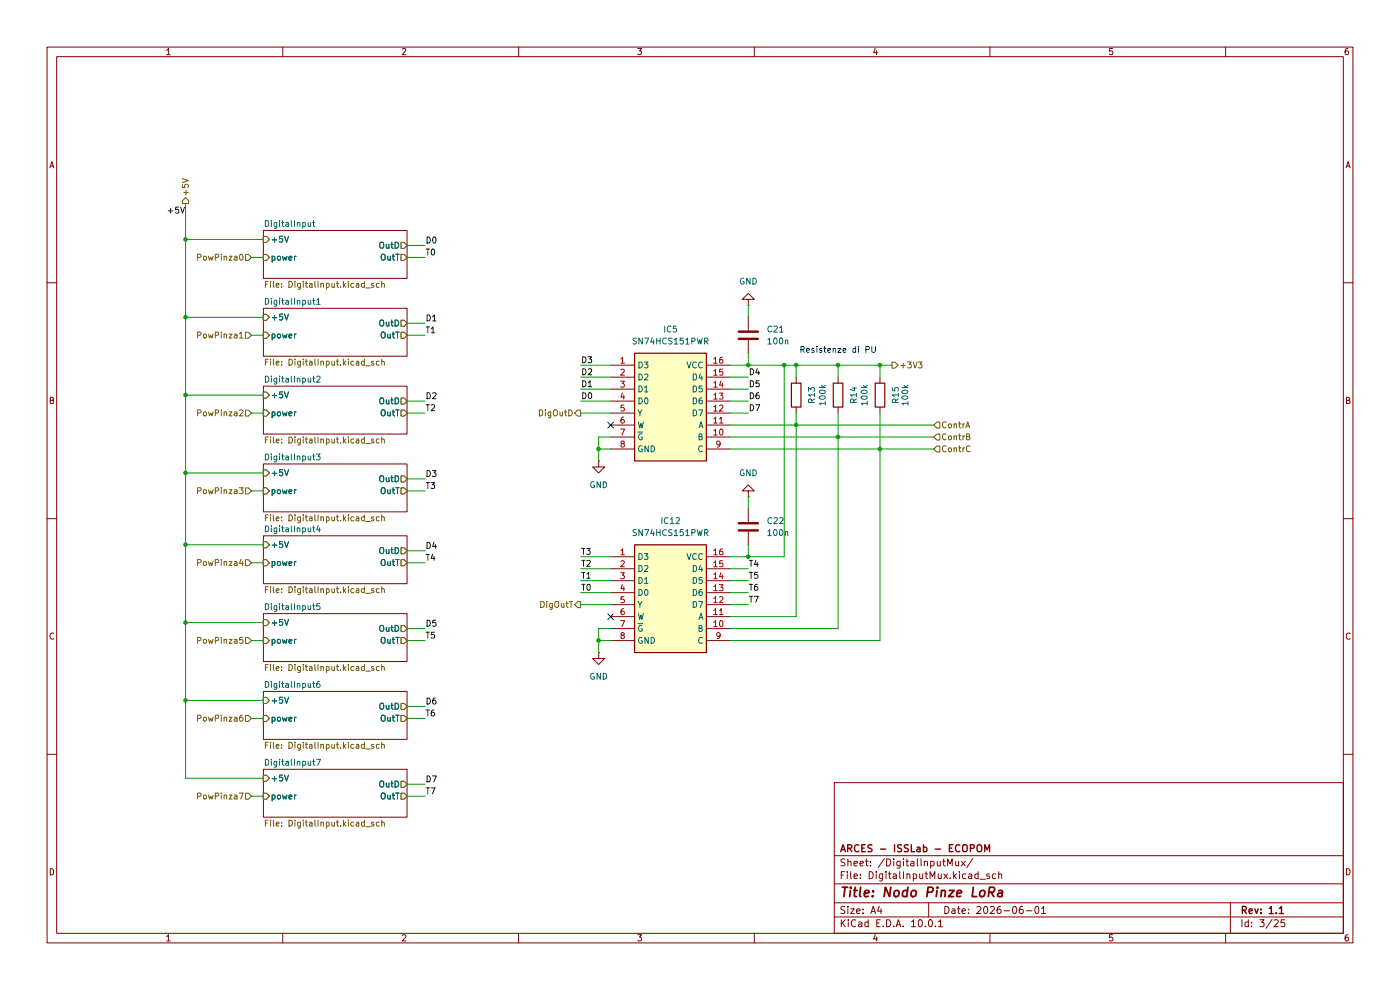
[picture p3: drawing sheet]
(kicad_sch
 (version 20260306)
 (generator "eeschema")
 (generator_version "10.0")
 (paper "A4")
 (title_block
  (title "Nodo Pinze LoRa")
  (date "2026-06-01")
  (rev "1.1")
  (company "ARCES - ISSLab - ECOPOM"))
 (lib_symbols
  (symbol "Device:C"
   (pin_numbers (hide yes))
   (pin_names
    (offset 0.254)) (exclude_from_sim no) (in_bom yes) (on_board yes)
   (in_pos_files yes)
   (duplicate_pin_numbers_are_jumpers no)
   (property "Reference" "C" (at 0.635 2.54 0) (show_name no) (do_not_autoplace no) (effects (font (size 1.27 1.27)) (justify left)))
   (property "Value" "C" (at 0.635 -2.54 0) (show_name no) (do_not_autoplace no) (effects (font (size 1.27 1.27)) (justify left)))
   (property "Footprint" "" (at 0.9652 -3.81 0) (show_name no) (do_not_autoplace no) (hide yes) (effects (font (size 1.27 1.27))))
   (property "Datasheet" "" (at 0 0 0) (show_name no) (do_not_autoplace no) (hide yes) (effects (font (size 1.27 1.27))))
   (property "Description" "Unpolarized capacitor" (at 0 0 0) (show_name no) (do_not_autoplace no) (hide yes) (effects (font (size 1.27 1.27))))
   (symbol "C_0_1"
    (polyline (pts (xy -2.032 0.762) (xy 2.032 0.762)) (stroke (width 0.508) (type default)) (fill (type none)))
    (polyline (pts (xy -2.032 -0.762) (xy 2.032 -0.762)) (stroke (width 0.508) (type default)) (fill (type none))))
   (symbol "C_1_1"
    (pin passive line (at 0 3.81 270) (length 2.794) (name "" (effects (font (size 1.27 1.27)))) (number "1" (effects (font (size 1.27 1.27)))))
    (pin passive line (at 0 -3.81 90) (length 2.794) (name "" (effects (font (size 1.27 1.27)))) (number "2" (effects (font (size 1.27 1.27))))))
   (embedded_fonts no))
  (symbol "Device:R"
   (pin_numbers (hide yes))
   (pin_names
    (offset 0)) (exclude_from_sim no) (in_bom yes) (on_board yes)
   (in_pos_files yes)
   (duplicate_pin_numbers_are_jumpers no)
   (property "Reference" "R" (at 2.032 0 90) (show_name no) (do_not_autoplace no) (effects (font (size 1.27 1.27))))
   (property "Value" "R" (at 0 0 90) (show_name no) (do_not_autoplace no) (effects (font (size 1.27 1.27))))
   (property "Footprint" "" (at -1.778 0 90) (show_name no) (do_not_autoplace no) (hide yes) (effects (font (size 1.27 1.27))))
   (property "Datasheet" "" (at 0 0 0) (show_name no) (do_not_autoplace no) (hide yes) (effects (font (size 1.27 1.27))))
   (property "Description" "Resistor" (at 0 0 0) (show_name no) (do_not_autoplace no) (hide yes) (effects (font (size 1.27 1.27))))
   (symbol "R_0_1"
    (rectangle (start -1.016 -2.54) (end 1.016 2.54) (stroke (width 0.254) (type default)) (fill (type none))))
   (symbol "R_1_1"
    (pin passive line (at 0 3.81 270) (length 1.27) (name "" (effects (font (size 1.27 1.27)))) (number "1" (effects (font (size 1.27 1.27)))))
    (pin passive line (at 0 -3.81 90) (length 1.27) (name "" (effects (font (size 1.27 1.27)))) (number "2" (effects (font (size 1.27 1.27))))))
   (embedded_fonts no))
  (symbol "SamacSys_Parts:SN74HCS151PWR" (exclude_from_sim no) (in_bom yes) (on_board yes)
   (in_pos_files yes)
   (duplicate_pin_numbers_are_jumpers no)
   (property "Reference" "IC" (at 21.59 7.62 0) (show_name no) (do_not_autoplace no) (effects (font (size 1.27 1.27)) (justify left top)))
   (property "Value" "SN74HCS151PWR" (at 21.59 5.08 0) (show_name no) (do_not_autoplace no) (effects (font (size 1.27 1.27)) (justify left top)))
   (property "Footprint" "SOP65P640X120-16N" (at 21.59 -94.92 0) (show_name no) (do_not_autoplace no) (hide yes) (effects (font (size 1.27 1.27)) (justify left top)))
   (property "Datasheet" "https://www.ti.com/lit/ds/symlink/sn74hcs151.pdf?ts=1603161259838&ref_url=https%253A%252F%252Fwww.ti.com%252Fstore%252Fti%252Fen%252Fsearch%252F%253Ftext%253DSN74HCS151PWR%2526searchType%253D" (at 21.59 -194.92 0) (show_name no) (do_not_autoplace no) (hide yes) (effects (font (size 1.27 1.27)) (justify left top)))
   (property "Description" "Encoders, Decoders, Multiplexers & Demultiplexers 8-line to 1-line data selectors/multiplexers 16-TSSOP -40 to 125" (at 0 0 0) (show_name no) (do_not_autoplace no) (hide yes) (effects (font (size 1.27 1.27))))
   (property "Height" "1.2" (at 21.59 -394.92 0) (show_name no) (do_not_autoplace no) (hide yes) (effects (font (size 1.27 1.27)) (justify left top)))
   (property "Manufacturer_Name" "Texas Instruments" (at 21.59 -494.92 0) (show_name no) (do_not_autoplace no) (hide yes) (effects (font (size 1.27 1.27)) (justify left top)))
   (property "Manufacturer_Part_Number" "SN74HCS151PWR" (at 21.59 -594.92 0) (show_name no) (do_not_autoplace no) (hide yes) (effects (font (size 1.27 1.27)) (justify left top)))
   (property "Mouser Part Number" "595-SN74HCS151PWR" (at 21.59 -694.92 0) (show_name no) (do_not_autoplace no) (hide yes) (effects (font (size 1.27 1.27)) (justify left top)))
   (property "Mouser Price/Stock" "https://www.mouser.co.uk/ProductDetail/Texas-Instruments/SN74HCS151PWR?qs=zW32dvEIR3ueZaxDUqCoEw%3D%3D" (at 21.59 -794.92 0) (show_name no) (do_not_autoplace no) (hide yes) (effects (font (size 1.27 1.27)) (justify left top)))
   (property "Arrow Part Number" "SN74HCS151PWR" (at 21.59 -894.92 0) (show_name no) (do_not_autoplace no) (hide yes) (effects (font (size 1.27 1.27)) (justify left top)))
   (property "Arrow Price/Stock" "null?region=nac" (at 21.59 -994.92 0) (show_name no) (do_not_autoplace no) (hide yes) (effects (font (size 1.27 1.27)) (justify left top)))
   (symbol "SN74HCS151PWR_1_1"
    (rectangle (start 5.08 2.54) (end 20.32 -20.32) (stroke (width 0.254) (type default)) (fill (type background)))
    (pin passive line (at 0 0 0) (length 5.08) (name "D3" (effects (font (size 1.27 1.27)))) (number "1" (effects (font (size 1.27 1.27)))))
    (pin passive line (at 0 -2.54 0) (length 5.08) (name "D2" (effects (font (size 1.27 1.27)))) (number "2" (effects (font (size 1.27 1.27)))))
    (pin passive line (at 0 -5.08 0) (length 5.08) (name "D1" (effects (font (size 1.27 1.27)))) (number "3" (effects (font (size 1.27 1.27)))))
    (pin passive line (at 0 -7.62 0) (length 5.08) (name "D0" (effects (font (size 1.27 1.27)))) (number "4" (effects (font (size 1.27 1.27)))))
    (pin passive line (at 0 -10.16 0) (length 5.08) (name "Y" (effects (font (size 1.27 1.27)))) (number "5" (effects (font (size 1.27 1.27)))))
    (pin passive line (at 0 -12.7 0) (length 5.08) (name "W" (effects (font (size 1.27 1.27)))) (number "6" (effects (font (size 1.27 1.27)))))
    (pin passive line (at 0 -15.24 0) (length 5.08) (name "~{G}" (effects (font (size 1.27 1.27)))) (number "7" (effects (font (size 1.27 1.27)))))
    (pin passive line (at 0 -17.78 0) (length 5.08) (name "GND" (effects (font (size 1.27 1.27)))) (number "8" (effects (font (size 1.27 1.27)))))
    (pin passive line (at 25.4 -17.78 180) (length 5.08) (name "C" (effects (font (size 1.27 1.27)))) (number "9" (effects (font (size 1.27 1.27)))))
    (pin passive line (at 25.4 -15.24 180) (length 5.08) (name "B" (effects (font (size 1.27 1.27)))) (number "10" (effects (font (size 1.27 1.27)))))
    (pin passive line (at 25.4 -12.7 180) (length 5.08) (name "A" (effects (font (size 1.27 1.27)))) (number "11" (effects (font (size 1.27 1.27)))))
    (pin passive line (at 25.4 -10.16 180) (length 5.08) (name "D7" (effects (font (size 1.27 1.27)))) (number "12" (effects (font (size 1.27 1.27)))))
    (pin passive line (at 25.4 -7.62 180) (length 5.08) (name "D6" (effects (font (size 1.27 1.27)))) (number "13" (effects (font (size 1.27 1.27)))))
    (pin passive line (at 25.4 -5.08 180) (length 5.08) (name "D5" (effects (font (size 1.27 1.27)))) (number "14" (effects (font (size 1.27 1.27)))))
    (pin passive line (at 25.4 -2.54 180) (length 5.08) (name "D4" (effects (font (size 1.27 1.27)))) (number "15" (effects (font (size 1.27 1.27)))))
    (pin passive line (at 25.4 0 180) (length 5.08) (name "VCC" (effects (font (size 1.27 1.27)))) (number "16" (effects (font (size 1.27 1.27))))))
   (embedded_fonts no))
  (symbol "power:GND"
   (power global)
   (pin_numbers (hide yes))
   (pin_names
    (offset 0) (hide yes)) (exclude_from_sim no) (in_bom yes) (on_board yes)
   (in_pos_files yes)
   (duplicate_pin_numbers_are_jumpers no)
   (property "Reference" "#PWR" (at 0 -6.35 0) (show_name no) (do_not_autoplace no) (hide yes) (effects (font (size 1.27 1.27))))
   (property "Value" "GND" (at 0 -3.81 0) (show_name no) (do_not_autoplace no) (effects (font (size 1.27 1.27))))
   (property "Footprint" "" (at 0 0 0) (show_name no) (do_not_autoplace no) (hide yes) (effects (font (size 1.27 1.27))))
   (property "Datasheet" "" (at 0 0 0) (show_name no) (do_not_autoplace no) (hide yes) (effects (font (size 1.27 1.27))))
   (property "Description" "Power symbol creates a global label with name \"GND\" , ground" (at 0 0 0) (show_name no) (do_not_autoplace no) (hide yes) (effects (font (size 1.27 1.27))))
   (symbol "GND_0_1"
    (polyline (pts (xy 0 0) (xy 0 -1.27) (xy 1.27 -1.27) (xy 0 -2.54) (xy -1.27 -1.27) (xy 0 -1.27)) (stroke (width 0) (type default)) (fill (type none))))
   (symbol "GND_1_1"
    (pin power_in line (at 0 0 270) (length 0) (name "" (effects (font (size 1.27 1.27)))) (number "1" (effects (font (size 1.27 1.27))))))
   (embedded_fonts no)))
 (text "Resistenze di PU"
  (exclude_from_sim no)
  (at 177.8 74.422 0)
  (effects (font (size 1.27 1.27))))
 (junction
  (at 177.8 77.47)
  (diameter 0)
  (color 0 0 0 0))
 (junction
  (at 39.37 132.08)
  (diameter 0)
  (color 0 0 0 0))
 (junction
  (at 39.37 67.31)
  (diameter 0)
  (color 0 0 0 0))
 (junction
  (at 39.37 100.33)
  (diameter 0)
  (color 0 0 0 0))
 (junction
  (at 127 95.25)
  (diameter 0)
  (color 0 0 0 0))
 (junction
  (at 158.75 77.47)
  (diameter 0)
  (color 0 0 0 0))
 (junction
  (at 39.37 50.8)
  (diameter 0)
  (color 0 0 0 0))
 (junction
  (at 127 135.89)
  (diameter 0)
  (color 0 0 0 0))
 (junction
  (at 39.37 83.82)
  (diameter 0)
  (color 0 0 0 0))
 (junction
  (at 39.37 148.59)
  (diameter 0)
  (color 0 0 0 0))
 (junction
  (at 168.91 77.47)
  (diameter 0)
  (color 0 0 0 0))
 (junction
  (at 158.75 118.11)
  (diameter 0)
  (color 0 0 0 0))
 (junction
  (at 166.37 77.47)
  (diameter 0)
  (color 0 0 0 0))
 (junction
  (at 177.8 92.71)
  (diameter 0)
  (color 0 0 0 0))
 (junction
  (at 186.69 77.47)
  (diameter 0)
  (color 0 0 0 0))
 (junction
  (at 186.69 95.25)
  (diameter 0)
  (color 0 0 0 0))
 (junction
  (at 168.91 90.17)
  (diameter 0)
  (color 0 0 0 0))
 (junction
  (at 39.37 115.57)
  (diameter 0)
  (color 0 0 0 0))
 (no_connect
  (at 129.54 90.17))
 (no_connect
  (at 129.54 130.81))
 (wire
  (pts (xy 158.75 67.31) (xy 158.75 64.77))
  (stroke (width 0) (type default)))
 (wire
  (pts (xy 39.37 100.33) (xy 55.88 100.33))
  (stroke (width 0) (type default)))
 (wire
  (pts (xy 39.37 43.18) (xy 39.37 50.8))
  (stroke (width 0) (type default)))
 (wire
  (pts (xy 186.69 135.89) (xy 154.94 135.89))
  (stroke (width 0) (type default)))
 (wire
  (pts (xy 123.19 118.11) (xy 129.54 118.11))
  (stroke (width 0) (type default)))
 (wire
  (pts (xy 158.75 107.95) (xy 158.75 105.41))
  (stroke (width 0) (type default)))
 (wire
  (pts (xy 39.37 100.33) (xy 39.37 115.57))
  (stroke (width 0) (type default)))
 (wire
  (pts (xy 127 95.25) (xy 129.54 95.25))
  (stroke (width 0) (type default)))
 (wire
  (pts (xy 168.91 87.63) (xy 168.91 90.17))
  (stroke (width 0) (type default)))
 (wire
  (pts (xy 123.19 87.63) (xy 129.54 87.63))
  (stroke (width 0) (type default)))
 (wire
  (pts (xy 53.34 87.63) (xy 55.88 87.63))
  (stroke (width 0) (type default)))
 (wire
  (pts (xy 123.19 128.27) (xy 129.54 128.27))
  (stroke (width 0) (type default)))
 (wire
  (pts (xy 127 92.71) (xy 127 95.25))
  (stroke (width 0) (type default)))
 (wire
  (pts (xy 123.19 77.47) (xy 129.54 77.47))
  (stroke (width 0) (type default)))
 (wire
  (pts (xy 154.94 77.47) (xy 158.75 77.47))
  (stroke (width 0) (type default)))
 (wire
  (pts (xy 39.37 50.8) (xy 55.88 50.8))
  (stroke (width 0) (type default)))
 (wire
  (pts (xy 86.36 135.89) (xy 90.17 135.89))
  (stroke (width 0) (type default)))
 (wire
  (pts (xy 39.37 115.57) (xy 55.88 115.57))
  (stroke (width 0) (type default)))
 (wire
  (pts (xy 177.8 77.47) (xy 186.69 77.47))
  (stroke (width 0) (type default)))
 (wire
  (pts (xy 86.36 71.12) (xy 90.17 71.12))
  (stroke (width 0) (type default)))
 (wire
  (pts (xy 86.36 87.63) (xy 90.17 87.63))
  (stroke (width 0) (type default)))
 (wire
  (pts (xy 154.94 90.17) (xy 168.91 90.17))
  (stroke (width 0) (type default)))
 (wire
  (pts (xy 86.36 101.6) (xy 90.17 101.6))
  (stroke (width 0) (type default)))
 (wire
  (pts (xy 53.34 104.14) (xy 55.88 104.14))
  (stroke (width 0) (type default)))
 (wire
  (pts (xy 154.94 95.25) (xy 186.69 95.25))
  (stroke (width 0) (type default)))
 (wire
  (pts (xy 177.8 92.71) (xy 198.12 92.71))
  (stroke (width 0) (type default)))
 (wire
  (pts (xy 53.34 71.12) (xy 55.88 71.12))
  (stroke (width 0) (type default)))
 (wire
  (pts (xy 86.36 149.86) (xy 90.17 149.86))
  (stroke (width 0) (type default)))
 (wire
  (pts (xy 168.91 130.81) (xy 154.94 130.81))
  (stroke (width 0) (type default)))
 (wire
  (pts (xy 39.37 67.31) (xy 39.37 83.82))
  (stroke (width 0) (type default)))
 (wire
  (pts (xy 123.19 82.55) (xy 129.54 82.55))
  (stroke (width 0) (type default)))
 (wire
  (pts (xy 129.54 133.35) (xy 127 133.35))
  (stroke (width 0) (type default)))
 (wire
  (pts (xy 186.69 77.47) (xy 186.69 80.01))
  (stroke (width 0) (type default)))
 (wire
  (pts (xy 86.36 166.37) (xy 90.17 166.37))
  (stroke (width 0) (type default)))
 (wire
  (pts (xy 158.75 77.47) (xy 158.75 74.93))
  (stroke (width 0) (type default)))
 (wire
  (pts (xy 154.94 120.65) (xy 158.75 120.65))
  (stroke (width 0) (type default)))
 (wire
  (pts (xy 86.36 104.14) (xy 90.17 104.14))
  (stroke (width 0) (type default)))
 (wire
  (pts (xy 154.94 118.11) (xy 158.75 118.11))
  (stroke (width 0) (type default)))
 (wire
  (pts (xy 86.36 68.58) (xy 90.17 68.58))
  (stroke (width 0) (type default)))
 (wire
  (pts (xy 39.37 50.8) (xy 39.37 67.31))
  (stroke (width 0) (type default)))
 (wire
  (pts (xy 39.37 165.1) (xy 55.88 165.1))
  (stroke (width 0) (type default)))
 (wire
  (pts (xy 168.91 90.17) (xy 168.91 130.81))
  (stroke (width 0) (type default)))
 (wire
  (pts (xy 86.36 119.38) (xy 90.17 119.38))
  (stroke (width 0) (type default)))
 (wire
  (pts (xy 166.37 77.47) (xy 166.37 118.11))
  (stroke (width 0) (type default)))
 (wire
  (pts (xy 39.37 83.82) (xy 55.88 83.82))
  (stroke (width 0) (type default)))
 (wire
  (pts (xy 154.94 125.73) (xy 158.75 125.73))
  (stroke (width 0) (type default)))
 (wire
  (pts (xy 53.34 135.89) (xy 55.88 135.89))
  (stroke (width 0) (type default)))
 (wire
  (pts (xy 86.36 52.07) (xy 90.17 52.07))
  (stroke (width 0) (type default)))
 (wire
  (pts (xy 168.91 77.47) (xy 177.8 77.47))
  (stroke (width 0) (type default)))
 (wire
  (pts (xy 86.36 152.4) (xy 90.17 152.4))
  (stroke (width 0) (type default)))
 (wire
  (pts (xy 166.37 77.47) (xy 168.91 77.47))
  (stroke (width 0) (type default)))
 (wire
  (pts (xy 127 97.79) (xy 127 95.25))
  (stroke (width 0) (type default)))
 (wire
  (pts (xy 158.75 77.47) (xy 166.37 77.47))
  (stroke (width 0) (type default)))
 (wire
  (pts (xy 53.34 119.38) (xy 55.88 119.38))
  (stroke (width 0) (type default)))
 (wire
  (pts (xy 154.94 133.35) (xy 177.8 133.35))
  (stroke (width 0) (type default)))
 (wire
  (pts (xy 168.91 77.47) (xy 168.91 80.01))
  (stroke (width 0) (type default)))
 (wire
  (pts (xy 186.69 95.25) (xy 186.69 135.89))
  (stroke (width 0) (type default)))
 (wire
  (pts (xy 39.37 132.08) (xy 39.37 148.59))
  (stroke (width 0) (type default)))
 (wire
  (pts (xy 168.91 90.17) (xy 198.12 90.17))
  (stroke (width 0) (type default)))
 (wire
  (pts (xy 86.36 116.84) (xy 90.17 116.84))
  (stroke (width 0) (type default)))
 (wire
  (pts (xy 158.75 118.11) (xy 166.37 118.11))
  (stroke (width 0) (type default)))
 (wire
  (pts (xy 39.37 148.59) (xy 39.37 165.1))
  (stroke (width 0) (type default)))
 (wire
  (pts (xy 154.94 80.01) (xy 158.75 80.01))
  (stroke (width 0) (type default)))
 (wire
  (pts (xy 39.37 132.08) (xy 55.88 132.08))
  (stroke (width 0) (type default)))
 (wire
  (pts (xy 39.37 67.31) (xy 55.88 67.31))
  (stroke (width 0) (type default)))
 (wire
  (pts (xy 86.36 168.91) (xy 90.17 168.91))
  (stroke (width 0) (type default)))
 (wire
  (pts (xy 186.69 87.63) (xy 186.69 95.25))
  (stroke (width 0) (type default)))
 (wire
  (pts (xy 127 133.35) (xy 127 135.89))
  (stroke (width 0) (type default)))
 (wire
  (pts (xy 123.19 80.01) (xy 129.54 80.01))
  (stroke (width 0) (type default)))
 (wire
  (pts (xy 154.94 123.19) (xy 158.75 123.19))
  (stroke (width 0) (type default)))
 (wire
  (pts (xy 129.54 92.71) (xy 127 92.71))
  (stroke (width 0) (type default)))
 (wire
  (pts (xy 53.34 54.61) (xy 55.88 54.61))
  (stroke (width 0) (type default)))
 (wire
  (pts (xy 123.19 85.09) (xy 129.54 85.09))
  (stroke (width 0) (type default)))
 (wire
  (pts (xy 154.94 85.09) (xy 158.75 85.09))
  (stroke (width 0) (type default)))
 (wire
  (pts (xy 127 135.89) (xy 129.54 135.89))
  (stroke (width 0) (type default)))
 (wire
  (pts (xy 123.19 125.73) (xy 129.54 125.73))
  (stroke (width 0) (type default)))
 (wire
  (pts (xy 177.8 87.63) (xy 177.8 92.71))
  (stroke (width 0) (type default)))
 (wire
  (pts (xy 53.34 152.4) (xy 55.88 152.4))
  (stroke (width 0) (type default)))
 (wire
  (pts (xy 177.8 77.47) (xy 177.8 80.01))
  (stroke (width 0) (type default)))
 (wire
  (pts (xy 123.19 123.19) (xy 129.54 123.19))
  (stroke (width 0) (type default)))
 (wire
  (pts (xy 86.36 54.61) (xy 90.17 54.61))
  (stroke (width 0) (type default)))
 (wire
  (pts (xy 39.37 83.82) (xy 39.37 100.33))
  (stroke (width 0) (type default)))
 (wire
  (pts (xy 186.69 95.25) (xy 198.12 95.25))
  (stroke (width 0) (type default)))
 (wire
  (pts (xy 123.19 120.65) (xy 129.54 120.65))
  (stroke (width 0) (type default)))
 (wire
  (pts (xy 158.75 118.11) (xy 158.75 115.57))
  (stroke (width 0) (type default)))
 (wire
  (pts (xy 154.94 87.63) (xy 158.75 87.63))
  (stroke (width 0) (type default)))
 (wire
  (pts (xy 86.36 133.35) (xy 90.17 133.35))
  (stroke (width 0) (type default)))
 (wire
  (pts (xy 127 138.43) (xy 127 135.89))
  (stroke (width 0) (type default)))
 (wire
  (pts (xy 39.37 148.59) (xy 55.88 148.59))
  (stroke (width 0) (type default)))
 (wire
  (pts (xy 86.36 85.09) (xy 90.17 85.09))
  (stroke (width 0) (type default)))
 (wire
  (pts (xy 154.94 82.55) (xy 158.75 82.55))
  (stroke (width 0) (type default)))
 (wire
  (pts (xy 186.69 77.47) (xy 189.23 77.47))
  (stroke (width 0) (type default)))
 (wire
  (pts (xy 154.94 128.27) (xy 158.75 128.27))
  (stroke (width 0) (type default)))
 (wire
  (pts (xy 177.8 133.35) (xy 177.8 92.71))
  (stroke (width 0) (type default)))
 (wire
  (pts (xy 154.94 92.71) (xy 177.8 92.71))
  (stroke (width 0) (type default)))
 (wire
  (pts (xy 53.34 168.91) (xy 55.88 168.91))
  (stroke (width 0) (type default)))
 (wire
  (pts (xy 39.37 115.57) (xy 39.37 132.08))
  (stroke (width 0) (type default)))
 (label "T4"
  (at 158.75 120.65 0)
  (effects (font (size 1.27 1.27)) (justify left bottom)))
 (label "T7"
  (at 158.75 128.27 0)
  (effects (font (size 1.27 1.27)) (justify left bottom)))
 (label "T5"
  (at 158.75 123.19 0)
  (effects (font (size 1.27 1.27)) (justify left bottom)))
 (label "D4"
  (at 158.75 80.01 0)
  (effects (font (size 1.27 1.27)) (justify left bottom)))
 (label "T2"
  (at 123.19 120.65 0)
  (effects (font (size 1.27 1.27)) (justify left bottom)))
 (label "T7"
  (at 90.17 168.91 0)
  (effects (font (size 1.27 1.27)) (justify left bottom)))
 (label "D2"
  (at 123.19 80.01 0)
  (effects (font (size 1.27 1.27)) (justify left bottom)))
 (label "T0"
  (at 90.17 54.61 0)
  (effects (font (size 1.27 1.27)) (justify left bottom)))
 (label "T3"
  (at 123.19 118.11 0)
  (effects (font (size 1.27 1.27)) (justify left bottom)))
 (label "D3"
  (at 123.19 77.47 0)
  (effects (font (size 1.27 1.27)) (justify left bottom)))
 (label "T1"
  (at 90.17 71.12 0)
  (effects (font (size 1.27 1.27)) (justify left bottom)))
 (label "D0"
  (at 123.19 85.09 0)
  (effects (font (size 1.27 1.27)) (justify left bottom)))
 (label "D0"
  (at 90.17 52.07 0)
  (effects (font (size 1.27 1.27)) (justify left bottom)))
 (label "D7"
  (at 90.17 166.37 0)
  (effects (font (size 1.27 1.27)) (justify left bottom)))
 (label "D3"
  (at 90.17 101.6 0)
  (effects (font (size 1.27 1.27)) (justify left bottom)))
 (label "D1"
  (at 90.17 68.58 0)
  (effects (font (size 1.27 1.27)) (justify left bottom)))
 (label "T0"
  (at 123.19 125.73 0)
  (effects (font (size 1.27 1.27)) (justify left bottom)))
 (label "D2"
  (at 90.17 85.09 0)
  (effects (font (size 1.27 1.27)) (justify left bottom)))
 (label "D5"
  (at 158.75 82.55 0)
  (effects (font (size 1.27 1.27)) (justify left bottom)))
 (label "D6"
  (at 158.75 85.09 0)
  (effects (font (size 1.27 1.27)) (justify left bottom)))
 (label "T2"
  (at 90.17 87.63 0)
  (effects (font (size 1.27 1.27)) (justify left bottom)))
 (label "D4"
  (at 90.17 116.84 0)
  (effects (font (size 1.27 1.27)) (justify left bottom)))
 (label "D7"
  (at 158.75 87.63 0)
  (effects (font (size 1.27 1.27)) (justify left bottom)))
 (label "T5"
  (at 90.17 135.89 0)
  (effects (font (size 1.27 1.27)) (justify left bottom)))
 (label "T3"
  (at 90.17 104.14 0)
  (effects (font (size 1.27 1.27)) (justify left bottom)))
 (label "T4"
  (at 90.17 119.38 0)
  (effects (font (size 1.27 1.27)) (justify left bottom)))
 (label "T6"
  (at 90.17 152.4 0)
  (effects (font (size 1.27 1.27)) (justify left bottom)))
 (label "D5"
  (at 90.17 133.35 0)
  (effects (font (size 1.27 1.27)) (justify left bottom)))
 (label "D6"
  (at 90.17 149.86 0)
  (effects (font (size 1.27 1.27)) (justify left bottom)))
 (label "+5V"
  (at 39.37 45.72 180)
  (effects (font (size 1.27 1.27)) (justify right bottom)))
 (label "T6"
  (at 158.75 125.73 0)
  (effects (font (size 1.27 1.27)) (justify left bottom)))
 (label "T1"
  (at 123.19 123.19 0)
  (effects (font (size 1.27 1.27)) (justify left bottom)))
 (label "D1"
  (at 123.19 82.55 0)
  (effects (font (size 1.27 1.27)) (justify left bottom)))
 (hierarchical_label "+5V"
  (shape output)
  (at 39.37 43.18 90)
  (effects (font (size 1.27 1.27)) (justify left)))
 (hierarchical_label "PowPinza4"
  (shape input)
  (at 53.34 119.38 180)
  (effects (font (size 1.27 1.27)) (justify right)))
 (hierarchical_label "PowPinza5"
  (shape input)
  (at 53.34 135.89 180)
  (effects (font (size 1.27 1.27)) (justify right)))
 (hierarchical_label "PowPinza1"
  (shape input)
  (at 53.34 71.12 180)
  (effects (font (size 1.27 1.27)) (justify right)))
 (hierarchical_label "PowPinza7"
  (shape input)
  (at 53.34 168.91 180)
  (effects (font (size 1.27 1.27)) (justify right)))
 (hierarchical_label "PowPinza3"
  (shape input)
  (at 53.34 104.14 180)
  (effects (font (size 1.27 1.27)) (justify right)))
 (hierarchical_label "PowPinza2"
  (shape input)
  (at 53.34 87.63 180)
  (effects (font (size 1.27 1.27)) (justify right)))
 (hierarchical_label "PowPinza6"
  (shape input)
  (at 53.34 152.4 180)
  (effects (font (size 1.27 1.27)) (justify right)))
 (hierarchical_label "DigOutD"
  (shape output)
  (at 123.19 87.63 180)
  (effects (font (size 1.27 1.27)) (justify right)))
 (hierarchical_label "ContrB"
  (shape input)
  (at 198.12 92.71 0)
  (effects (font (size 1.27 1.27)) (justify left)))
 (hierarchical_label "PowPinza0"
  (shape input)
  (at 53.34 54.61 180)
  (effects (font (size 1.27 1.27)) (justify right)))
 (hierarchical_label "ContrC"
  (shape input)
  (at 198.12 95.25 0)
  (effects (font (size 1.27 1.27)) (justify left)))
 (hierarchical_label "DigOutT"
  (shape output)
  (at 123.19 128.27 180)
  (effects (font (size 1.27 1.27)) (justify right)))
 (hierarchical_label "+3V3"
  (shape output)
  (at 189.23 77.47 0)
  (effects (font (size 1.27 1.27)) (justify left)))
 (hierarchical_label "ContrA"
  (shape input)
  (at 198.12 90.17 0)
  (effects (font (size 1.27 1.27)) (justify left)))
 (symbol
  (lib_id "power:GND")
  (at 158.75 64.77 180)
  (unit 1)
  (body_style 1)
  (exclude_from_sim no)
  (in_bom yes)
  (on_board yes)
  (in_pos_files yes)
  (dnp no)
  (fields_autoplaced yes)
  (property "Reference" "#PWR022" (at 158.75 58.42 0) (hide yes) (show_name no) (do_not_autoplace no) (effects (font (size 1.27 1.27))))
  (property "Value" "GND" (at 158.75 59.69 0) (show_name no) (do_not_autoplace no) (effects (font (size 1.27 1.27))))
  (property "Footprint" "" (at 158.75 64.77 0) (hide yes) (show_name no) (do_not_autoplace no) (effects (font (size 1.27 1.27))))
  (property "Datasheet" "" (at 158.75 64.77 0) (hide yes) (show_name no) (do_not_autoplace no) (effects (font (size 1.27 1.27))))
  (property "Description" "Power symbol creates a global label with name \"GND\" , ground" (at 158.75 64.77 0) (hide yes) (show_name no) (do_not_autoplace no) (effects (font (size 1.27 1.27))))
  (pin "1"))
 (symbol
  (lib_id "power:GND")
  (at 127 138.43 0)
  (unit 1)
  (body_style 1)
  (exclude_from_sim no)
  (in_bom yes)
  (on_board yes)
  (in_pos_files yes)
  (dnp no)
  (fields_autoplaced yes)
  (property "Reference" "#PWR021" (at 127 144.78 0) (hide yes) (show_name no) (do_not_autoplace no) (effects (font (size 1.27 1.27))))
  (property "Value" "GND" (at 127 143.51 0) (show_name no) (do_not_autoplace no) (effects (font (size 1.27 1.27))))
  (property "Footprint" "" (at 127 138.43 0) (hide yes) (show_name no) (do_not_autoplace no) (effects (font (size 1.27 1.27))))
  (property "Datasheet" "" (at 127 138.43 0) (hide yes) (show_name no) (do_not_autoplace no) (effects (font (size 1.27 1.27))))
  (property "Description" "Power symbol creates a global label with name \"GND\" , ground" (at 127 138.43 0) (hide yes) (show_name no) (do_not_autoplace no) (effects (font (size 1.27 1.27))))
  (pin "1"))
 (symbol
  (lib_id "power:GND")
  (at 127 97.79 0)
  (unit 1)
  (body_style 1)
  (exclude_from_sim no)
  (in_bom yes)
  (on_board yes)
  (in_pos_files yes)
  (dnp no)
  (fields_autoplaced yes)
  (property "Reference" "#PWR020" (at 127 104.14 0) (hide yes) (show_name no) (do_not_autoplace no) (effects (font (size 1.27 1.27))))
  (property "Value" "GND" (at 127 102.87 0) (show_name no) (do_not_autoplace no) (effects (font (size 1.27 1.27))))
  (property "Footprint" "" (at 127 97.79 0) (hide yes) (show_name no) (do_not_autoplace no) (effects (font (size 1.27 1.27))))
  (property "Datasheet" "" (at 127 97.79 0) (hide yes) (show_name no) (do_not_autoplace no) (effects (font (size 1.27 1.27))))
  (property "Description" "Power symbol creates a global label with name \"GND\" , ground" (at 127 97.79 0) (hide yes) (show_name no) (do_not_autoplace no) (effects (font (size 1.27 1.27))))
  (pin "1"))
 (symbol
  (lib_id "power:GND")
  (at 158.75 105.41 180)
  (unit 1)
  (body_style 1)
  (exclude_from_sim no)
  (in_bom yes)
  (on_board yes)
  (in_pos_files yes)
  (dnp no)
  (fields_autoplaced yes)
  (property "Reference" "#PWR023" (at 158.75 99.06 0) (hide yes) (show_name no) (do_not_autoplace no) (effects (font (size 1.27 1.27))))
  (property "Value" "GND" (at 158.75 100.33 0) (show_name no) (do_not_autoplace no) (effects (font (size 1.27 1.27))))
  (property "Footprint" "" (at 158.75 105.41 0) (hide yes) (show_name no) (do_not_autoplace no) (effects (font (size 1.27 1.27))))
  (property "Datasheet" "" (at 158.75 105.41 0) (hide yes) (show_name no) (do_not_autoplace no) (effects (font (size 1.27 1.27))))
  (property "Description" "Power symbol creates a global label with name \"GND\" , ground" (at 158.75 105.41 0) (hide yes) (show_name no) (do_not_autoplace no) (effects (font (size 1.27 1.27))))
  (pin "1"))
 (symbol
  (lib_id "Device:R")
  (at 177.8 83.82 180)
  (unit 1)
  (body_style 1)
  (exclude_from_sim no)
  (in_bom yes)
  (on_board yes)
  (in_pos_files yes)
  (dnp no)
  (property "Reference" "R14" (at 181.102 83.82 90) (show_name no) (do_not_autoplace no) (effects (font (size 1.27 1.27))))
  (property "Value" "100k" (at 183.388 83.82 90) (show_name no) (do_not_autoplace no) (effects (font (size 1.27 1.27))))
  (property "Footprint" "Resistor_SMD:R_0402_1005Metric" (at 179.578 83.82 90) (hide yes) (show_name no) (do_not_autoplace no) (effects (font (size 1.27 1.27))))
  (property "Datasheet" "SMD 0603 Imperial passives" (at 177.8 83.82 0) (hide yes) (show_name no) (do_not_autoplace no) (effects (font (size 1.27 1.27))))
  (property "Description" "Resistor" (at 177.8 83.82 0) (hide yes) (show_name no) (do_not_autoplace no) (effects (font (size 1.27 1.27))))
  (property "LCSC" "C25741" (at 181.102 83.82 0) (hide yes) (show_name no) (do_not_autoplace no) (effects (font (size 1.27 1.27))))
  (pin "1")
  (pin "2"))
 (symbol
  (lib_id "Device:R")
  (at 186.69 83.82 180)
  (unit 1)
  (body_style 1)
  (exclude_from_sim no)
  (in_bom yes)
  (on_board yes)
  (in_pos_files yes)
  (dnp no)
  (property "Reference" "R15" (at 189.992 83.82 90) (show_name no) (do_not_autoplace no) (effects (font (size 1.27 1.27))))
  (property "Value" "100k" (at 192.024 83.82 90) (show_name no) (do_not_autoplace no) (effects (font (size 1.27 1.27))))
  (property "Footprint" "Resistor_SMD:R_0402_1005Metric" (at 188.468 83.82 90) (hide yes) (show_name no) (do_not_autoplace no) (effects (font (size 1.27 1.27))))
  (property "Datasheet" "SMD 0603 Imperial passives" (at 186.69 83.82 0) (hide yes) (show_name no) (do_not_autoplace no) (effects (font (size 1.27 1.27))))
  (property "Description" "Resistor" (at 186.69 83.82 0) (hide yes) (show_name no) (do_not_autoplace no) (effects (font (size 1.27 1.27))))
  (property "LCSC" "C25741" (at 189.992 83.82 0) (hide yes) (show_name no) (do_not_autoplace no) (effects (font (size 1.27 1.27))))
  (pin "1")
  (pin "2"))
 (symbol
  (lib_id "SamacSys_Parts:SN74HCS151PWR")
  (at 129.54 77.47 0)
  (unit 1)
  (body_style 1)
  (exclude_from_sim no)
  (in_bom yes)
  (on_board yes)
  (in_pos_files yes)
  (dnp no)
  (fields_autoplaced yes)
  (property "Reference" "IC5" (at 142.24 69.85 0) (show_name no) (do_not_autoplace no) (effects (font (size 1.27 1.27))))
  (property "Value" "SN74HCS151PWR" (at 142.24 72.39 0) (show_name no) (do_not_autoplace no) (effects (font (size 1.27 1.27))))
  (property "Footprint" "SamacSys_Parts:SOP65P640X120-16N" (at 151.13 172.39 0) (hide yes) (show_name no) (do_not_autoplace no) (effects (font (size 1.27 1.27)) (justify left top)))
  (property "Datasheet" "https://www.ti.com/lit/ds/symlink/sn74hcs151.pdf?ts=1603161259838&ref_url=https%253A%252F%252Fwww.ti.com%252Fstore%252Fti%252Fen%252Fsearch%252F%253Ftext%253DSN74HCS151PWR%2526searchType%253D" (at 151.13 272.39 0) (hide yes) (show_name no) (do_not_autoplace no) (effects (font (size 1.27 1.27)) (justify left top)))
  (property "Description" "Encoders, Decoders, Multiplexers & Demultiplexers 8-line to 1-line data selectors/multiplexers 16-TSSOP -40 to 125" (at 129.54 77.47 0) (hide yes) (show_name no) (do_not_autoplace no) (effects (font (size 1.27 1.27))))
  (property "Height" "1.2" (at 151.13 472.39 0) (hide yes) (show_name no) (do_not_autoplace no) (effects (font (size 1.27 1.27)) (justify left top)))
  (property "Manufacturer_Name" "Texas Instruments" (at 151.13 572.39 0) (hide yes) (show_name no) (do_not_autoplace no) (effects (font (size 1.27 1.27)) (justify left top)))
  (property "Manufacturer_Part_Number" "SN74HCS151PWR" (at 151.13 672.39 0) (hide yes) (show_name no) (do_not_autoplace no) (effects (font (size 1.27 1.27)) (justify left top)))
  (property "Mouser Part Number" "595-SN74HCS151PWR" (at 151.13 772.39 0) (hide yes) (show_name no) (do_not_autoplace no) (effects (font (size 1.27 1.27)) (justify left top)))
  (property "Mouser Price/Stock" "https://www.mouser.co.uk/ProductDetail/Texas-Instruments/SN74HCS151PWR?qs=zW32dvEIR3ueZaxDUqCoEw%3D%3D" (at 151.13 872.39 0) (hide yes) (show_name no) (do_not_autoplace no) (effects (font (size 1.27 1.27)) (justify left top)))
  (property "Arrow Part Number" "SN74HCS151PWR" (at 151.13 972.39 0) (hide yes) (show_name no) (do_not_autoplace no) (effects (font (size 1.27 1.27)) (justify left top)))
  (property "Arrow Price/Stock" "null?region=nac" (at 151.13 1072.39 0) (hide yes) (show_name no) (do_not_autoplace no) (effects (font (size 1.27 1.27)) (justify left top)))
  (property "LCSC" "C2877065" (at 142.24 69.85 0) (hide yes) (show_name no) (do_not_autoplace no) (effects (font (size 1.27 1.27))))
  (pin "13")
  (pin "1")
  (pin "4")
  (pin "9")
  (pin "15")
  (pin "14")
  (pin "7")
  (pin "12")
  (pin "10")
  (pin "2")
  (pin "5")
  (pin "6")
  (pin "16")
  (pin "11")
  (pin "8")
  (pin "3"))
 (symbol
  (lib_id "Device:C")
  (at 158.75 71.12 0)
  (unit 1)
  (body_style 1)
  (exclude_from_sim no)
  (in_bom yes)
  (on_board yes)
  (in_pos_files yes)
  (dnp no)
  (fields_autoplaced yes)
  (property "Reference" "C21" (at 162.56 69.8499 0) (show_name no) (do_not_autoplace no) (effects (font (size 1.27 1.27)) (justify left)))
  (property "Value" "100n" (at 162.56 72.3899 0) (show_name no) (do_not_autoplace no) (effects (font (size 1.27 1.27)) (justify left)))
  (property "Footprint" "Capacitor_SMD:C_0402_1005Metric_Pad0.74x0.62mm_HandSolder" (at 159.7152 74.93 0) (hide yes) (show_name no) (do_not_autoplace no) (effects (font (size 1.27 1.27))))
  (property "Datasheet" "SMD 0603 Imperial passives" (at 158.75 71.12 0) (hide yes) (show_name no) (do_not_autoplace no) (effects (font (size 1.27 1.27))))
  (property "Description" "Unpolarized capacitor" (at 158.75 71.12 0) (hide yes) (show_name no) (do_not_autoplace no) (effects (font (size 1.27 1.27))))
  (property "LCSC" "C1525" (at 162.56 69.8499 0) (hide yes) (show_name no) (do_not_autoplace no) (effects (font (size 1.27 1.27))))
  (pin "1")
  (pin "2"))
 (symbol
  (lib_id "Device:C")
  (at 158.75 111.76 0)
  (unit 1)
  (body_style 1)
  (exclude_from_sim no)
  (in_bom yes)
  (on_board yes)
  (in_pos_files yes)
  (dnp no)
  (fields_autoplaced yes)
  (property "Reference" "C22" (at 162.56 110.4899 0) (show_name no) (do_not_autoplace no) (effects (font (size 1.27 1.27)) (justify left)))
  (property "Value" "100n" (at 162.56 113.0299 0) (show_name no) (do_not_autoplace no) (effects (font (size 1.27 1.27)) (justify left)))
  (property "Footprint" "Capacitor_SMD:C_0402_1005Metric_Pad0.74x0.62mm_HandSolder" (at 159.7152 115.57 0) (hide yes) (show_name no) (do_not_autoplace no) (effects (font (size 1.27 1.27))))
  (property "Datasheet" "SMD 0603 Imperial passives" (at 158.75 111.76 0) (hide yes) (show_name no) (do_not_autoplace no) (effects (font (size 1.27 1.27))))
  (property "Description" "Unpolarized capacitor" (at 158.75 111.76 0) (hide yes) (show_name no) (do_not_autoplace no) (effects (font (size 1.27 1.27))))
  (property "LCSC" "C1525" (at 162.56 110.4899 0) (hide yes) (show_name no) (do_not_autoplace no) (effects (font (size 1.27 1.27))))
  (pin "1")
  (pin "2"))
 (symbol
  (lib_id "Device:R")
  (at 168.91 83.82 180)
  (unit 1)
  (body_style 1)
  (exclude_from_sim no)
  (in_bom yes)
  (on_board yes)
  (in_pos_files yes)
  (dnp no)
  (property "Reference" "R13" (at 172.212 83.82 90) (show_name no) (do_not_autoplace no) (effects (font (size 1.27 1.27))))
  (property "Value" "100k" (at 174.498 83.82 90) (show_name no) (do_not_autoplace no) (effects (font (size 1.27 1.27))))
  (property "Footprint" "Resistor_SMD:R_0402_1005Metric" (at 170.688 83.82 90) (hide yes) (show_name no) (do_not_autoplace no) (effects (font (size 1.27 1.27))))
  (property "Datasheet" "SMD 0603 Imperial passives" (at 168.91 83.82 0) (hide yes) (show_name no) (do_not_autoplace no) (effects (font (size 1.27 1.27))))
  (property "Description" "Resistor" (at 168.91 83.82 0) (hide yes) (show_name no) (do_not_autoplace no) (effects (font (size 1.27 1.27))))
  (property "LCSC" "C25741" (at 172.212 83.82 0) (hide yes) (show_name no) (do_not_autoplace no) (effects (font (size 1.27 1.27))))
  (pin "1")
  (pin "2"))
 (symbol
  (lib_id "SamacSys_Parts:SN74HCS151PWR")
  (at 129.54 118.11 0)
  (unit 1)
  (body_style 1)
  (exclude_from_sim no)
  (in_bom yes)
  (on_board yes)
  (in_pos_files yes)
  (dnp no)
  (fields_autoplaced yes)
  (property "Reference" "IC12" (at 142.24 110.49 0) (show_name no) (do_not_autoplace no) (effects (font (size 1.27 1.27))))
  (property "Value" "SN74HCS151PWR" (at 142.24 113.03 0) (show_name no) (do_not_autoplace no) (effects (font (size 1.27 1.27))))
  (property "Footprint" "SamacSys_Parts:SOP65P640X120-16N" (at 151.13 213.03 0) (hide yes) (show_name no) (do_not_autoplace no) (effects (font (size 1.27 1.27)) (justify left top)))
  (property "Datasheet" "https://www.ti.com/lit/ds/symlink/sn74hcs151.pdf?ts=1603161259838&ref_url=https%253A%252F%252Fwww.ti.com%252Fstore%252Fti%252Fen%252Fsearch%252F%253Ftext%253DSN74HCS151PWR%2526searchType%253D" (at 151.13 313.03 0) (hide yes) (show_name no) (do_not_autoplace no) (effects (font (size 1.27 1.27)) (justify left top)))
  (property "Description" "Encoders, Decoders, Multiplexers & Demultiplexers 8-line to 1-line data selectors/multiplexers 16-TSSOP -40 to 125" (at 129.54 118.11 0) (hide yes) (show_name no) (do_not_autoplace no) (effects (font (size 1.27 1.27))))
  (property "Height" "1.2" (at 151.13 513.03 0) (hide yes) (show_name no) (do_not_autoplace no) (effects (font (size 1.27 1.27)) (justify left top)))
  (property "Manufacturer_Name" "Texas Instruments" (at 151.13 613.03 0) (hide yes) (show_name no) (do_not_autoplace no) (effects (font (size 1.27 1.27)) (justify left top)))
  (property "Manufacturer_Part_Number" "SN74HCS151PWR" (at 151.13 713.03 0) (hide yes) (show_name no) (do_not_autoplace no) (effects (font (size 1.27 1.27)) (justify left top)))
  (property "Mouser Part Number" "595-SN74HCS151PWR" (at 151.13 813.03 0) (hide yes) (show_name no) (do_not_autoplace no) (effects (font (size 1.27 1.27)) (justify left top)))
  (property "Mouser Price/Stock" "https://www.mouser.co.uk/ProductDetail/Texas-Instruments/SN74HCS151PWR?qs=zW32dvEIR3ueZaxDUqCoEw%3D%3D" (at 151.13 913.03 0) (hide yes) (show_name no) (do_not_autoplace no) (effects (font (size 1.27 1.27)) (justify left top)))
  (property "Arrow Part Number" "SN74HCS151PWR" (at 151.13 1013.03 0) (hide yes) (show_name no) (do_not_autoplace no) (effects (font (size 1.27 1.27)) (justify left top)))
  (property "Arrow Price/Stock" "null?region=nac" (at 151.13 1113.03 0) (hide yes) (show_name no) (do_not_autoplace no) (effects (font (size 1.27 1.27)) (justify left top)))
  (property "LCSC" "C2877065" (at 142.24 110.49 0) (hide yes) (show_name no) (do_not_autoplace no) (effects (font (size 1.27 1.27))))
  (pin "13")
  (pin "1")
  (pin "4")
  (pin "9")
  (pin "15")
  (pin "14")
  (pin "7")
  (pin "12")
  (pin "10")
  (pin "2")
  (pin "5")
  (pin "6")
  (pin "16")
  (pin "11")
  (pin "8")
  (pin "3"))
 (sheet
  (at 55.88 146.685)
  (size 30.48 10.16)
  (exclude_from_sim no)
  (in_bom yes)
  (on_board yes)
  (dnp no)
  (fields_autoplaced yes)
  (stroke (width 0.1524) (type solid))
  (fill (color 0 0 0 0))
  (property "Sheetname" "DigitalInput6" (at 55.88 145.9734 0) (show_name no) (do_not_autoplace no) (effects (font (size 1.27 1.27)) (justify left bottom)))
  (property "Sheetfile" "DigitalInput.kicad_sch" (at 55.88 157.4296 0) (show_name no) (do_not_autoplace no) (effects (font (size 1.27 1.27)) (justify left top)))
  (pin "+5V" input (at 55.88 148.59 180) (effects (font (size 1.27 1.27)) (justify left)))
  (pin "OutD" output (at 86.36 149.86 0) (effects (font (size 1.27 1.27)) (justify right)))
  (pin "OutT" output (at 86.36 152.4 0) (effects (font (size 1.27 1.27)) (justify right)))
  (pin "power" input (at 55.88 152.4 180) (effects (font (size 1.27 1.27)) (justify left))))
 (sheet
  (at 55.88 130.175)
  (size 30.48 10.16)
  (exclude_from_sim no)
  (in_bom yes)
  (on_board yes)
  (dnp no)
  (fields_autoplaced yes)
  (stroke (width 0.1524) (type solid))
  (fill (color 0 0 0 0))
  (property "Sheetname" "DigitalInput5" (at 55.88 129.4634 0) (show_name no) (do_not_autoplace no) (effects (font (size 1.27 1.27)) (justify left bottom)))
  (property "Sheetfile" "DigitalInput.kicad_sch" (at 55.88 140.9196 0) (show_name no) (do_not_autoplace no) (effects (font (size 1.27 1.27)) (justify left top)))
  (pin "+5V" input (at 55.88 132.08 180) (effects (font (size 1.27 1.27)) (justify left)))
  (pin "OutD" output (at 86.36 133.35 0) (effects (font (size 1.27 1.27)) (justify right)))
  (pin "OutT" output (at 86.36 135.89 0) (effects (font (size 1.27 1.27)) (justify right)))
  (pin "power" input (at 55.88 135.89 180) (effects (font (size 1.27 1.27)) (justify left))))
 (sheet
  (at 55.88 98.425)
  (size 30.48 10.16)
  (exclude_from_sim no)
  (in_bom yes)
  (on_board yes)
  (dnp no)
  (fields_autoplaced yes)
  (stroke (width 0.1524) (type solid))
  (fill (color 0 0 0 0))
  (property "Sheetname" "DigitalInput3" (at 55.88 97.7134 0) (show_name no) (do_not_autoplace no) (effects (font (size 1.27 1.27)) (justify left bottom)))
  (property "Sheetfile" "DigitalInput.kicad_sch" (at 55.88 109.1696 0) (show_name no) (do_not_autoplace no) (effects (font (size 1.27 1.27)) (justify left top)))
  (pin "+5V" input (at 55.88 100.33 180) (effects (font (size 1.27 1.27)) (justify left)))
  (pin "OutD" output (at 86.36 101.6 0) (effects (font (size 1.27 1.27)) (justify right)))
  (pin "OutT" output (at 86.36 104.14 0) (effects (font (size 1.27 1.27)) (justify right)))
  (pin "power" input (at 55.88 104.14 180) (effects (font (size 1.27 1.27)) (justify left))))
 (sheet
  (at 55.88 65.405)
  (size 30.48 10.16)
  (exclude_from_sim no)
  (in_bom yes)
  (on_board yes)
  (dnp no)
  (fields_autoplaced yes)
  (stroke (width 0.1524) (type solid))
  (fill (color 0 0 0 0))
  (property "Sheetname" "DigitalInput1" (at 55.88 64.6934 0) (show_name no) (do_not_autoplace no) (effects (font (size 1.27 1.27)) (justify left bottom)))
  (property "Sheetfile" "DigitalInput.kicad_sch" (at 55.88 76.1496 0) (show_name no) (do_not_autoplace no) (effects (font (size 1.27 1.27)) (justify left top)))
  (pin "+5V" input (at 55.88 67.31 180) (effects (font (size 1.27 1.27)) (justify left)))
  (pin "OutD" output (at 86.36 68.58 0) (effects (font (size 1.27 1.27)) (justify right)))
  (pin "OutT" output (at 86.36 71.12 0) (effects (font (size 1.27 1.27)) (justify right)))
  (pin "power" input (at 55.88 71.12 180) (effects (font (size 1.27 1.27)) (justify left))))
 (sheet
  (at 55.88 163.195)
  (size 30.48 10.16)
  (exclude_from_sim no)
  (in_bom yes)
  (on_board yes)
  (dnp no)
  (fields_autoplaced yes)
  (stroke (width 0.1524) (type solid))
  (fill (color 0 0 0 0))
  (property "Sheetname" "DigitalInput7" (at 55.88 162.4834 0) (show_name no) (do_not_autoplace no) (effects (font (size 1.27 1.27)) (justify left bottom)))
  (property "Sheetfile" "DigitalInput.kicad_sch" (at 55.88 173.9396 0) (show_name no) (do_not_autoplace no) (effects (font (size 1.27 1.27)) (justify left top)))
  (pin "+5V" input (at 55.88 165.1 180) (effects (font (size 1.27 1.27)) (justify left)))
  (pin "OutD" output (at 86.36 166.37 0) (effects (font (size 1.27 1.27)) (justify right)))
  (pin "OutT" output (at 86.36 168.91 0) (effects (font (size 1.27 1.27)) (justify right)))
  (pin "power" input (at 55.88 168.91 180) (effects (font (size 1.27 1.27)) (justify left))))
 (sheet
  (at 55.88 81.915)
  (size 30.48 10.16)
  (exclude_from_sim no)
  (in_bom yes)
  (on_board yes)
  (dnp no)
  (fields_autoplaced yes)
  (stroke (width 0.1524) (type solid))
  (fill (color 0 0 0 0))
  (property "Sheetname" "DigitalInput2" (at 55.88 81.2034 0) (show_name no) (do_not_autoplace no) (effects (font (size 1.27 1.27)) (justify left bottom)))
  (property "Sheetfile" "DigitalInput.kicad_sch" (at 55.88 92.6596 0) (show_name no) (do_not_autoplace no) (effects (font (size 1.27 1.27)) (justify left top)))
  (pin "+5V" input (at 55.88 83.82 180) (effects (font (size 1.27 1.27)) (justify left)))
  (pin "OutD" output (at 86.36 85.09 0) (effects (font (size 1.27 1.27)) (justify right)))
  (pin "OutT" output (at 86.36 87.63 0) (effects (font (size 1.27 1.27)) (justify right)))
  (pin "power" input (at 55.88 87.63 180) (effects (font (size 1.27 1.27)) (justify left))))
 (sheet
  (at 55.88 113.665)
  (size 30.48 10.16)
  (exclude_from_sim no)
  (in_bom yes)
  (on_board yes)
  (dnp no)
  (fields_autoplaced yes)
  (stroke (width 0.1524) (type solid))
  (fill (color 0 0 0 0))
  (property "Sheetname" "DigitalInput4" (at 55.88 112.9534 0) (show_name no) (do_not_autoplace no) (effects (font (size 1.27 1.27)) (justify left bottom)))
  (property "Sheetfile" "DigitalInput.kicad_sch" (at 55.88 124.4096 0) (show_name no) (do_not_autoplace no) (effects (font (size 1.27 1.27)) (justify left top)))
  (pin "+5V" input (at 55.88 115.57 180) (effects (font (size 1.27 1.27)) (justify left)))
  (pin "OutD" output (at 86.36 116.84 0) (effects (font (size 1.27 1.27)) (justify right)))
  (pin "OutT" output (at 86.36 119.38 0) (effects (font (size 1.27 1.27)) (justify right)))
  (pin "power" input (at 55.88 119.38 180) (effects (font (size 1.27 1.27)) (justify left))))
 (sheet
  (at 55.88 48.895)
  (size 30.48 10.16)
  (exclude_from_sim no)
  (in_bom yes)
  (on_board yes)
  (dnp no)
  (fields_autoplaced yes)
  (stroke (width 0.1524) (type solid))
  (fill (color 0 0 0 0))
  (property "Sheetname" "DigitalInput" (at 55.88 48.1834 0) (show_name no) (do_not_autoplace no) (effects (font (size 1.27 1.27)) (justify left bottom)))
  (property "Sheetfile" "DigitalInput.kicad_sch" (at 55.88 59.6396 0) (show_name no) (do_not_autoplace no) (effects (font (size 1.27 1.27)) (justify left top)))
  (pin "+5V" input (at 55.88 50.8 180) (effects (font (size 1.27 1.27)) (justify left)))
  (pin "OutD" output (at 86.36 52.07 0) (effects (font (size 1.27 1.27)) (justify right)))
  (pin "OutT" output (at 86.36 54.61 0) (effects (font (size 1.27 1.27)) (justify right)))
  (pin "power" input (at 55.88 54.61 180) (effects (font (size 1.27 1.27)) (justify left)))))
